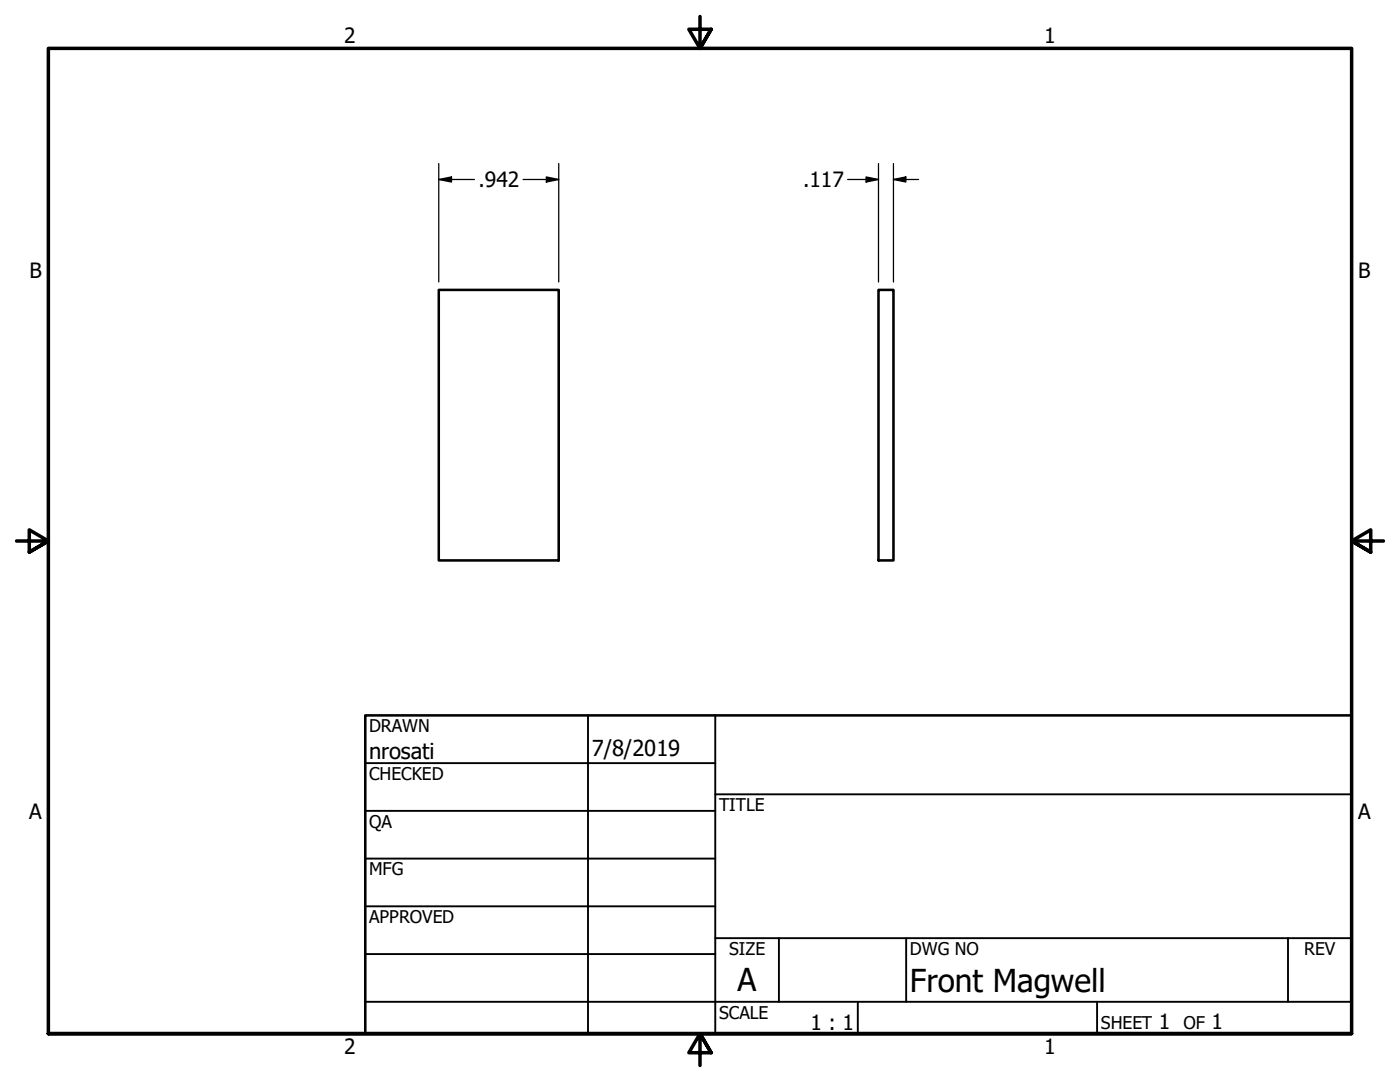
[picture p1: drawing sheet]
<svg xmlns="http://www.w3.org/2000/svg" width="279mm" height="216mm" viewBox="0 0 279 216" stroke-linecap="round" stroke-linejoin="round" font-family="sans-serif">
<!-- layer: Visible (ANSI) -->
<path d="M87.6 57.8h23.9v54h-23.9zM175.3 57.8h3v54h-3z" fill="none" stroke="#000" stroke-width=".51"/>
<!-- layer: Border (ANSI) -->
<path d="M139.7 3.3v6.4l-2.2-3.9h4.4l-2.2 3.9 2.2-3.9M3.3 107.9h6.4l-3.9-2.2v4.5l3.9-2.3-3.9 2.3M276.1 107.9h-6.4l3.9-2.2v4.5l-3.9-2.3 3.9 2.3M9.7 206.2v-196.5h260v196.5h-260h260M141.9 210.1l-2.2-3.9 2.2 3.9h-4.4l2.2-3.9v6.4" fill="none" stroke="#000" stroke-width=".7"/>
<!-- layer: Title (ANSI) -->
<g fill="none" stroke="#000" stroke-width=".38">
<path d="M72.9 152.3h69.8M117.3 142.7v63.5M142.7 158.5h127M142.7 142.7v63.5M72.9 161.8h69.8M72.9 171.3h69.8M72.9 199.9h196.8M72.9 180.8h69.8M72.9 190.4h69.8M142.7 187.2h127M155.4 187.2v12.7M171.2 199.9v6.3"/>
<path d="M180.8 187.2v12.7M218.9 199.9v6.3M257 187.2v12.7"/>
</g>
<path d="M72.9 142.7h196.8v63.5h-196.8z" fill="none" stroke="#000" stroke-width=".51"/>
<!-- layer: Dimension (ANSI) -->
<path d="M87.6 35.8l2.5-.5v1zM87.6 35.8h7.1M87.6 32.6v23.7M104.4 35.8h7.1M109 35.3l2.5 .5-2.5 .5zM111.5 32.6v23.7M169.2 35.8h6.1M172.8 35.3l2.5 .5-2.5 .5zM175.3 32.6v23.7M178.3 35.8l2.5-.5v1zM178.3 35.8h5M178.3 32.6v23.7" fill="none" stroke="#000" stroke-width=".25"/>
<g fill="#000">
<path d="M87.6 35.8l2.5-.5v1z" fill-rule="evenodd"/>
<path d="M109 35.3l2.5 .5-2.5 .5z" fill-rule="evenodd"/>
<path d="M172.8 35.3l2.5 .5-2.5 .5z" fill-rule="evenodd"/>
<path d="M178.3 35.8l2.5-.5v1z" fill-rule="evenodd"/>
</g>
<g font-size="6.3">
<text x="147.2" y="197.7">A</text>
<text x="181.6" y="197.9">Front Magwell</text>
</g>
<g font-size="4.4">
<text x="73.7" y="151.4">nrosati</text>
<text x="118.1" y="150.8">7/8/2019</text>
</g>
<g font-size="4.2">
<text x="68.7" y="8.6">2</text>
<text x="208.4" y="8.6">1</text>
<text x="95.5" y="37.3">.942</text>
<text x="160.3" y="37.3">.117</text>
<text x="5.9" y="55.5">B</text>
<text x="271.1" y="55.5">B</text>
<text x="5.8" y="163.4">A</text>
<text x="271" y="163.4">A</text>
<text x="161.7" y="205.5">1 : 1</text>
<text x="231.3" y="205.4">1</text>
<text x="241.8" y="205.4">1</text>
<text x="68.7" y="210.3">2</text>
<text x="208.4" y="210.3">1</text>
</g>
<g font-size="3.5">
<text x="73.7" y="146">DRAWN</text>
<text x="73.7" y="155.6">CHECKED</text>
<text x="143.5" y="161.8">TITLE</text>
<text x="73.7" y="165.2">QA</text>
<text x="73.7" y="174.7">MFG</text>
<text x="73.7" y="184.2">APPROVED</text>
<text x="145.5" y="190.6">SIZE</text>
<text x="181.6" y="190.6">DWG NO</text>
<text x="260.3" y="190.5">REV</text>
<text x="143.5" y="203.3">SCALE</text>
<text x="219.7" y="205.4">SHEET</text>
<text x="236.2" y="205.4">OF</text>
</g>
</svg>
